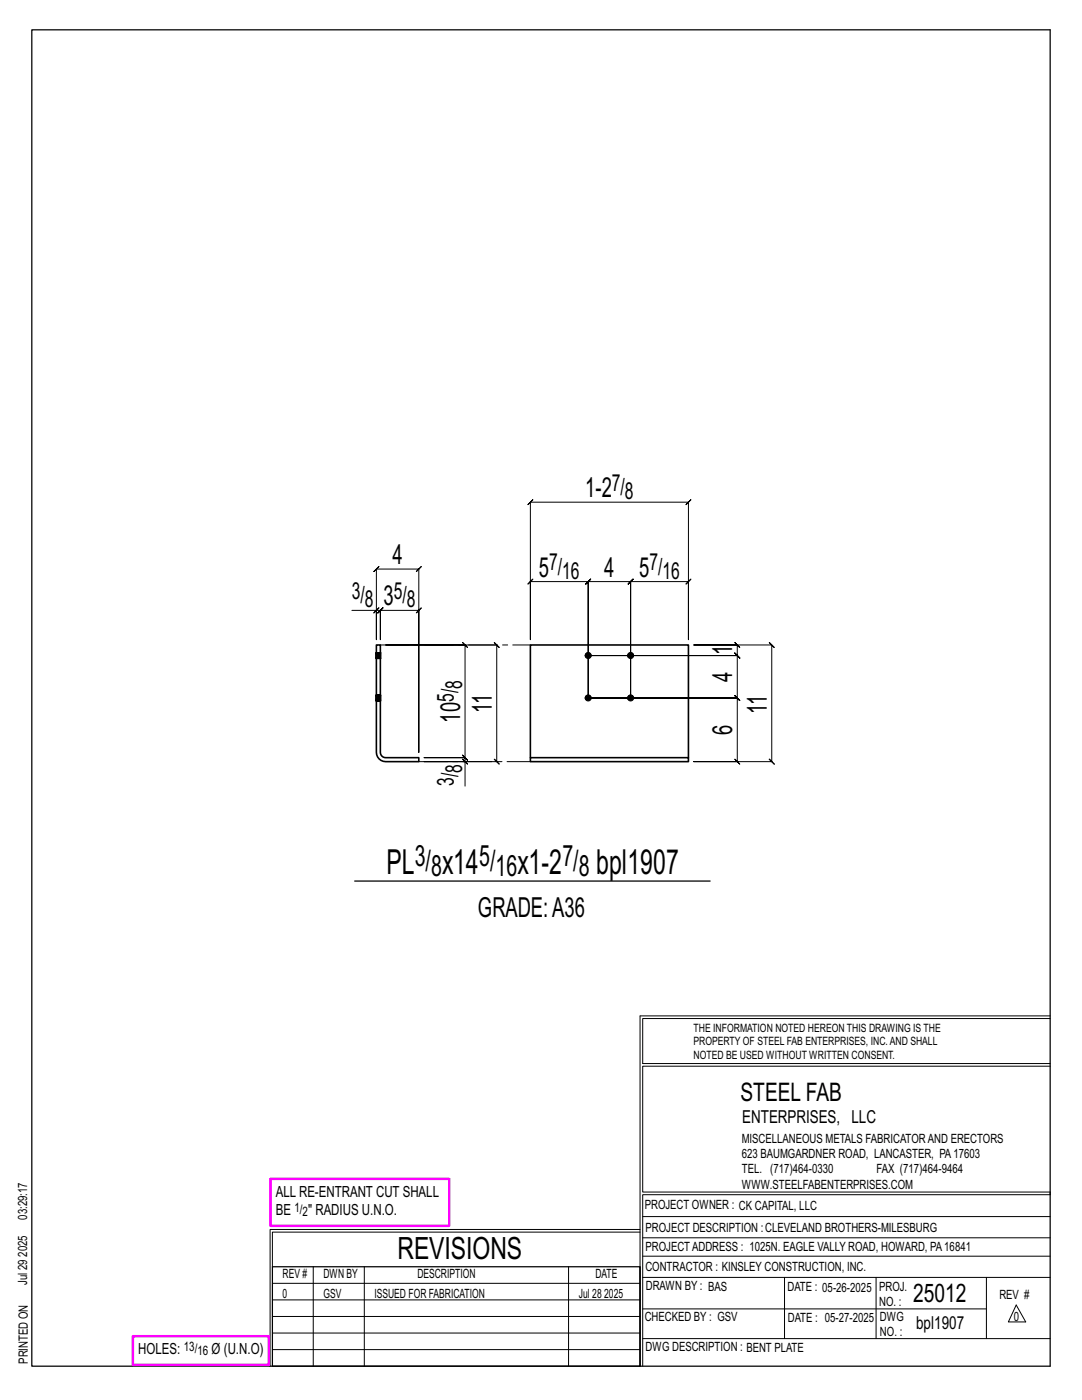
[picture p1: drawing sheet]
<svg xmlns="http://www.w3.org/2000/svg" width="216mm" height="279mm" viewBox="0 0 216 279" stroke-linecap="round" stroke-linejoin="round" font-family="sans-serif">
<g fill="none" stroke="#000" stroke-width=".2">
<path d="M106.3 99.7l-.5 .5h31.6l-.5 .5 1-1-.5 .5v27.5v-11.6l.5-.5-1 1 .5-.5h-11.6l.5-.5-1 1 .5-.5v23.2v-23.2l.5-.5-1 1 .5-.5h-8.4l.5-.5-1 1 .5-.5v23.2v-23.2l.5-.5-1 1 .5-.5h-11.6l.5-.5-1 1 .5-.5v11.6v-27.5l-.5 .5zM70.2 121.8h4.9v5.9v-14.1l-.5 .5 1-1-.5 .5h8.5l-.5 .5 1-1-.5 .5v36.6v-28.4l.5-.5-1 1 .5-.5h-7.7l.5-.5-1 1 .5-.5v5.9v-5.9l.5-.5-1 1 .5-.5h-.8M75.1 121.8l.5-.5-1 1zM117.4 130.8h29.7l.5 .5-1-1 .5 .5v-2.1l.5 .5-1-1 .5 .5h-8.7h15.6l-.5-.5 1 1-.5-.5v23.3l-.5-.5 1 1-.5-.5h-15.6h8.7l.5 .5-1-1 .5 .5v-12.7l.5 .5-1-1 .5 .5h-29.7h29.7l.5 .5-1-1 .5 .5v-8.5l.5 .5-1-1 .5 .5zM92.3 151.5l1 1zM92.8 152v-.8l.5 .5-1-1 .5 .5h-8.2h8.2l.5 .5-1-1 .5 .5v-22.5l.5 .5-1-1 .5 .5h-15.8h22.1l-.5-.5 1 1-.5-.5v23.3l-.5-.5 1 1-.5-.5h-14.5h8.2v4.9M127.7 202.7v70M127.7 202.7h81.8M209.5 203.3h-81.3v9h81.3M209.5 212.8h-81.3v25.1h81.3v.5h-81.3v34.3M54.4 259.4h73.3M54.4 256.1h73.3"/>
<path d="M62.5 252.8v19.9M72.7 252.8v19.9M113.4 252.8v19.9M127.7 245.4h-73.8v27.3M127.7 245.9h-73.3v6.9M128.2 242.8h81.3M128.2 254.9h81.3M128.2 250.7h81.3M128.2 247h81.3M156.5 254.9v12.2M174.8 254.9v12.2M196.8 254.9v12.2"/>
<path d="M54.4 269.3h73.3M54.4 266h73.3M54.4 262.7h73.3M128.2 261.2h68.6M128.2 267.1h81.3M202.8 260.4l1.9 3.4h-3.5z"/>
</g>
<path d="M6.3 6h203.2v266.7h-203.2zM70.8 175.8h70.9M54.4 252.8h73.3v19.9h-73.3z" fill="none" stroke="#000" stroke-width=".25"/>
<path d="M54 235.3h35.6v9.3h-35.6zM26.5 266.7h27.1v5.7h-27.1z" fill="none" stroke="#f0f" stroke-width=".5"/>
<g fill="#000" stroke="#000" stroke-width=".2">
<circle cx="117.4" cy="130.8" r=".6"/>
<circle cx="117.4" cy="139.3" r=".6"/>
<circle cx="125.8" cy="139.3" r=".6"/>
<circle cx="125.8" cy="130.8" r=".6"/>
</g>
<path d="M75.1 138.7h.1M75.1 138.7v1.2M75.1 130.2v1.2M75.1 128.7h.8v21.7l.3 .5 .8 .3h6.6v.8h-6.6a1.85 1.85 0 0 1-1.9-1.8zM75.9 138.7h.1M75.9 139.9h.1M75.9 138.8h.1M75.9 130.2v1.2M75.9 138.8v1.1M105.8 151.2h31.6v.8h-31.6zM105.8 151.2v-22.5h31.6v22.5" fill="none" stroke="#000" stroke-width=".32"/>
<g fill="none" stroke="#000" stroke-width=".2" stroke-dasharray="2 1.4">
<path d="M75.1 130.6h.8v.2h-.8zM75.1 130.6v-.2h.8v.2M75.1 130.4v-.1h.8v.1M75.1 130.3v-.1M75.1 131.4h.1M75.1 131.3v.1h.8M75.1 131.1v.2h.8v.1M75.1 130.8v.3h.8v.2M75.1 139.1h.8v.2h-.8zM75.1 139.1v-.2h.8v.2M75.1 138.9v-.1h.8v.1M75.1 138.8v-.1"/>
<path d="M75.1 139.9h.1M75.1 139.7v.2h.8M75.1 139.5v.2h.8v.2M75.1 139.3v.2h.8v.2M75.1 138.9h.8v.2h-.8zM75.1 138.8h.8v.1h-.8zM75.1 139.7h.8v.2h-.8zM75.1 139.5h.8v.2h-.8zM75.1 139.3h.8v.2h-.8zM75.1 130.4h.8v.2h-.8zM75.1 130.3h.8v.1h-.8zM75.1 130.2l.8 .1z"/>
<path d="M75.1 131.3h.8v.1h-.8zM75.1 131.1h.8v.2h-.8zM75.1 130.8h.8v.3h-.8zM75.1 131.4h.8M75.1 139.9h.8M75.1 138.8h.8zM75.1 138.9h.8zM75.1 139.1h.8zM75.1 139.3h.8zM75.1 139.5h.8zM75.1 139.7h.8zM75.1 139.9h.8z"/>
<path d="M75.1 130.3h.8zM75.1 130.4h.8zM75.1 130.6h.8zM75.1 130.8h.8zM75.1 131.1h.8zM75.1 131.3h.8zM75.1 131.4h.8zM75.9 130.2h-.8M75.9 138.7h-.8M75.9 139.9h-.8h.8M75.9 131.4h-.8h.8M75.9 130.2v.1"/>
<path d="M75.9 130.8v.3M75.9 139.3v-.2h-.8v.2h.8v.2M75.9 138.7v.1"/>
<circle cx="117.4" cy="130.8" r=".6"/>
<circle cx="117.4" cy="139.3" r=".6"/>
<circle cx="125.8" cy="130.8" r=".6"/>
<circle cx="125.8" cy="139.3" r=".6"/>
</g>
<path d="M75.9 128.7h29.9M83.6 152h22.2" fill="none" stroke="#000" stroke-width=".2" stroke-dasharray="5.8 1 1 1"/>
<g font-size="6.9">
<text x="77.1" y="174.4">PL</text>
<text x="88.2" y="174.4">x14</text>
<text x="103.3" y="174.4">x1-2</text>
<text x="119" y="174.4">bpl1907</text>
</g>
<text font-size="6.1" x="79.3" y="251.3">REVISIONS</text>
<g font-size="5.9">
<text x="82.8" y="172.8">3/</text>
<text x="95.6" y="172.8">5/</text>
<text x="112.2" y="172.8">7/</text>
<text x="86" y="174.9">8</text>
<text x="98.9" y="174.9">16</text>
<text x="115.5" y="174.9">8</text>
</g>
<g font-size="5.5">
<text x="116.8" y="99.2">1-2</text>
<text x="78.3" y="112.6">4</text>
<text x="107.5" y="115.1">5</text>
<text x="120.6" y="115.1">4</text>
<text x="127.5" y="115.1">5</text>
<text x="76.5" y="120.8">3</text>
<text x="146.1" y="130.8" transform="rotate(-90 146.1 130.8)">1</text>
<text x="146.1" y="136.1" transform="rotate(-90 146.1 136.1)">4</text>
<text x="98.1" y="142.3" transform="rotate(-90 98.1 142.3)">11</text>
<text x="153" y="142.4" transform="rotate(-90 153 142.4)">11</text>
<text x="91.8" y="144.2" transform="rotate(-90 91.8 144.2)">10</text>
<text x="146.1" y="146.7" transform="rotate(-90 146.1 146.7)">6</text>
<text x="95.4" y="183.1">GRADE:A36</text>
</g>
<g font-size="5.1">
<text x="147.8" y="219.8">STEEL FAB</text>
<text x="182.2" y="259.9">25012</text>
</g>
<g font-size="4.7">
<text x="122.1" y="98">7/</text>
<text x="124.7" y="99.6">8</text>
<text x="109.6" y="113.8">7/</text>
<text x="129.6" y="113.8">7/</text>
<text x="70.2" y="119.6">3/</text>
<text x="78.6" y="119.6">5/</text>
<text x="112.2" y="115.5">16</text>
<text x="132.2" y="115.5">16</text>
<text x="72.8" y="121.2">8</text>
<text x="81.2" y="121.2">8</text>
<text x="92.2" y="137.5" transform="rotate(-90 92.2 137.5)">8</text>
<text x="90.6" y="140.1" transform="rotate(-90 90.6 140.1)">5/</text>
<text x="92.2" y="154.3" transform="rotate(-90 92.2 154.3)">8</text>
<text x="90.6" y="156.9" transform="rotate(-90 90.6 156.9)">3/</text>
</g>
<g font-size="3.6">
<text x="148.1" y="224.1">ENTERPRISES, LLC</text>
<text x="182.8" y="265.2">bpl1907</text>
</g>
<g font-size="3.1">
<text x="55" y="238.9">ALL RE-ENTRANT CUT SHALL</text>
<text x="55" y="242.5">BE</text>
<text x="61.5" y="242.5">&quot; RADIUS U.N.O.</text>
<text x="27.6" y="270.2">HOLES:</text>
<text x="42.2" y="270.2">Ø (U.N.O)</text>
</g>
<g font-size="2.6">
<text x="58.8" y="241.8">1/</text>
<text x="60.4" y="242.7">2</text>
<text x="36.7" y="269.6">13/</text>
<text x="39.4" y="270.5">16</text>
</g>
<g font-size="2.5">
<text x="148" y="231.2">623 BAUMGARDNER ROAD, LANCASTER, PA17603</text>
<text x="148" y="228.1">MISCELLANEOUS METALS FABRICATORAND ERECTORS</text>
<text x="148" y="237.2">WWW.STEELFABENTERPRISES.COM</text>
<text x="148" y="234.2">TEL. (717)464-0330</text>
<text x="174.9" y="234.2">FAX (717)464-9464</text>
<text x="5.4" y="243.4" transform="rotate(-90 5.4 243.4)">03:29:17</text>
<text x="128.7" y="241.3">PROJECT OWNER : CK CAPITAL, LLC</text>
<text x="128.8" y="246">PROJECT DESCRIPTION :CLEVELAND BROTHERS-MILESBURG</text>
<text x="5.4" y="250.8" transform="rotate(-90 5.4 250.8)">2025</text>
<text x="128.8" y="249.7">PROJECTADDRESS : 1025N. EAGLE VALLY ROAD, HOWARD, PA16841</text>
<text x="5.4" y="256.5" transform="rotate(-90 5.4 256.5)">Jul 29</text>
<text x="56.4" y="255">REV #</text>
<text x="64.5" y="255">DWN BY</text>
<text x="83.3" y="255">DESCRIPTION</text>
<text x="118.8" y="255">DATE</text>
<text x="128.8" y="253.7">CONTRACTOR : KINSLEY CONSTRUCTION, INC.</text>
<text x="128.9" y="257.5">DRAWN BY : BAS</text>
<text x="157.1" y="257.6">DATE : 05-26-2025</text>
<text x="175.4" y="257.7">PROJ.</text>
<text x="56.4" y="259">0</text>
<text x="64.5" y="259">GSV</text>
<text x="74.7" y="259">ISSUED FOR FABRICATION</text>
<text x="115.5" y="259">Jul 28</text>
<text x="120.6" y="259">2025</text>
<text x="128.6" y="263.7">CHECKED BY : GSV</text>
<text x="157.2" y="263.7">DATE : 05-27-2025</text>
<text x="175.4" y="260.7">NO. :</text>
<text x="175.6" y="263.7">DWG</text>
<text x="199.4" y="259.2">REV #</text>
<text x="202.3" y="263.7">0</text>
<text x="128.8" y="269.7">DWG DESCRIPTION : BENT PLATE</text>
<text x="175.6" y="266.7">NO. :</text>
<text x="5.5" y="272.2" transform="rotate(-90 5.5 272.2)">PRINTED ON</text>
</g>
<g font-size="2.3">
<text x="138.4" y="208.6">PROPERTY OF STEEL FAB ENTERPRISES, INC.AND SHALL</text>
<text x="138.4" y="205.9">THE INFORMATION NOTED HEREON THIS DRAWING IS THE</text>
<text x="138.4" y="211.3">NOTED BE USED WITHOUT WRITTEN CONSENT.</text>
</g>
</svg>
